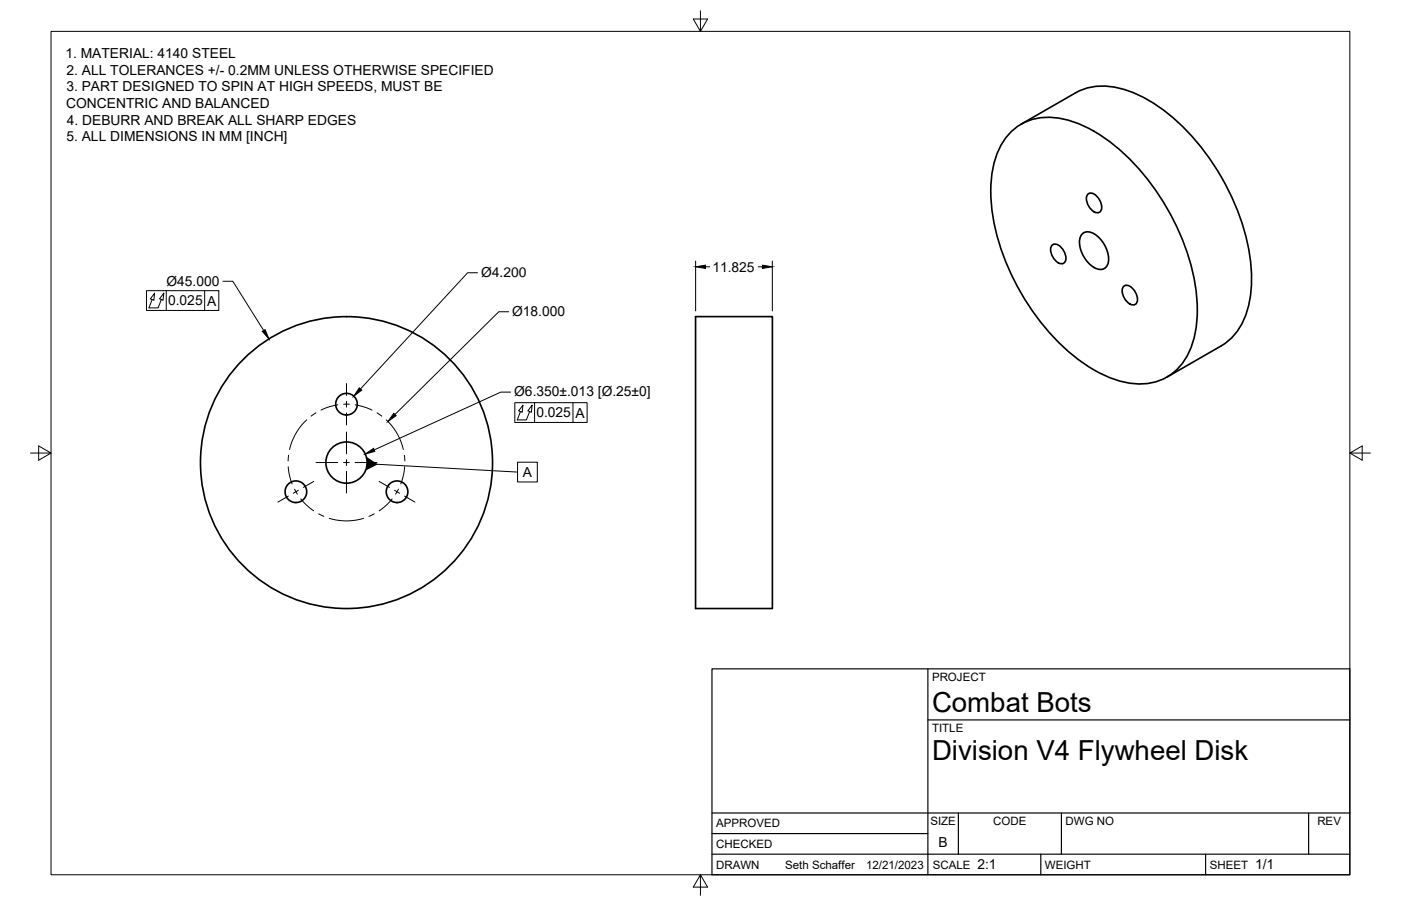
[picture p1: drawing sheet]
<svg xmlns="http://www.w3.org/2000/svg" width="432mm" height="279mm" viewBox="0 0 432 279" stroke-linecap="round" stroke-linejoin="round" font-family="sans-serif">
<!-- layer: Visible -->
<g fill="none" stroke="#000" stroke-width=".51">
<path d="M314.7 38.3l16.8-9.6a20.4 20.4 0 0 1 18.4 .1 58.7 58.7 0 0 1 25 23.2 64.3 64.3 0 0 1 10.8 36.4 22.4 22.4 0 0 1-7.8 17.3l-1.5 1M311.3 41a17.1 17.1 0 0 1 17.1-4.2 47 47 0 0 1 23.1 15.8 71.7 71.7 0 0 1 17.5 40.5 29 29 0 0 1-4.7 19.1 16.7 16.7 0 0 1-18.3 5.5 47 47 0 0 1-23.1-15.7 71.7 71.7 0 0 1-17.5-40.5 29 29 0 0 1 4.7-19.1zM335.4 59.8a2.18 2.18 0 0 1 2.8 .9 3.7 3.7 0 0 1 .8 4.6 2.18 2.18 0 0 1-2.8-.9 3.7 3.7 0 0 1-.8-4.6zM324.3 75.5a2.18 2.18 0 0 1 2.9 1 3.7 3.7 0 0 1 .8 4.6 2.18 2.18 0 0 1-2.9-.9 3.7 3.7 0 0 1-.8-4.7zM333.8 72a3.4 3.4 0 0 1 4.1 .6 9.2 9.2 0 0 1 3.5 8.9 2.62 2.62 0 0 1-4.2 1 9.2 9.2 0 0 1-4.2-9.5zM214.4 97.6h23.7v90.1h-23.7zM346.4 88.2a2.18 2.18 0 0 1 2.9 1 3.7 3.7 0 0 1 .8 4.6 2.18 2.18 0 0 1-2.9-.9 3.7 3.7 0 0 1-.8-4.7zM376.4 106.7l-16.8 9.6"/>
<circle cx="106.8" cy="124.6" r="3.3"/>
<circle cx="91.2" cy="151.6" r="3.3"/>
<circle cx="106.8" cy="142.7" r="45"/>
<circle cx="106.8" cy="142.7" r="6.4"/>
<circle cx="122.4" cy="151.6" r="3.3"/>
</g>
<!-- layer: Border -->
<path d="M15.7 9.7h400.3v260.1h-400.3zM215.9 3.3v6.4l-2.2-3.8h4.4l-2.2 3.8M15.7 139.7l-3.8 2.2v-4.4l3.8 2.2h-6.3M416 139.7l3.8 2.2v-4.4l-3.8 2.2h6.4M215.9 269.8l2.2 3.8h-4.4l2.2-3.8v6.3" fill="none" stroke="#000" stroke-width=".31"/>
<!-- layer: Titleblock -->
<path d="M219.4 206.3h196.6v63.5h-196.6zM286 206.3v63.5M286 222h130M219.4 257.1h66.6M219.4 250.7h196.6M295.4 250.7v12.7M327.1 250.7v12.7M403.3 250.7v12.7M219.4 263.4h196.6M320.8 263.4v6.4M371.6 263.4v6.4" fill="none" stroke="#000" stroke-width=".36"/>
<!-- layer: Smart Centers -->
<g fill="none" stroke="#000" stroke-width=".31">
<path d="M106.8 118.3v3.7M94.5 129.5a17.9 17.9 0 0 0-5.3 9.1M97.4 127.3l-1.5 1M104.1 124.8l-3.5 .9-1.7 .8M106.8 123.8v1.7M106.8 127.3v3.7M106.8 133.2v6.8M107.7 124.7h-1.8M109.5 124.8l2.3 .6 2.8 1.1M116.2 127.3l1.5 1M119 129.5a17.7 17.7 0 0 1 5.3 9.1M88.8 143.9l.5 3.1 .7 2.2"/>
<path d="M88.9 153l-3.2 1.8M88.9 140.4l-.1 1.8M90.8 150.8l.9 1.6M92 151.2l-1.6 .9M92.7 153.9l1.6 1.7 2.4 1.9M96.7 148.5l-3.2 1.8M97.4 142.6h6.7M98.2 158.5l1.6 .7M101.5 159.9a18 18 0 0 0 10.6 0M105.9 142.6h1.8M106.8 141.8v1.8M106.8 145.3v6.7"/>
<path d="M109.5 142.6h6.7M115.3 158.5l-1.6 .7M116.8 148.5l3.3 1.8M120.9 153.9l-1.6 1.7-2.4 1.9M121.6 151.2l1.5 .9M122.8 150.8l-.9 1.6M124.6 140.4l.2 1.8M124.7 153l3.2 1.8M124.7 143.9l-.5 3.1-.7 2.2"/>
</g>
<!-- layer: FD_Dimensions -->
<path d="M68.7 86.7h3.1l9.5 15.2M147.2 84.1h-3.1l-33 35.9M156.8 96.1h-3.1l-32 31.7M214.4 80.5v15.4M217.4 82.3h1.4M233.7 82.3h1.3M238 80.5v15.4M157.4 120.9h-3.1l-39 17.8" fill="none" stroke="#000" stroke-width=".31"/>
<path d="M214.4 82.3l3-.5v1zM235 81.8l3 .5-3 .5zM80.8 102.2l.9-.5 1.2 2.8zM110.7 119.6l.8 .7-2.5 1.9zM112.6 140l2.5-1.7 .4 .9zM121.4 127.5l.7 .7-2.5 1.8z" fill="#000" stroke="#000" stroke-width=".31"/>
<g fill="none" stroke="#000" stroke-width=".31">
<path d="M45.1 89.6h22.3v6.1h-22.3zM46.9 92.4l-1 2.6h2.8l1-2.6M47.6 90.4l-.2 2.2-1.1-.4zM50.5 90.4l-.3 2.2-1-.4zM51.2 89.6v6.1M63.1 89.6v6.1M158.7 124.2h22.3v6.1h-22.3zM160.4 126.9l-1 2.6h2.8l1-2.6M161.2 125l-.2 2.1-1.1-.4zM164 125l-.2 2.1-1.1-.4zM164.8 124.2v6.1M176.6 124.2v6.1"/>
<path d="M116.2 143.2l43.3 2.4M159.5 142.5h6.1v6.1h-6.1z"/>
</g>
<path d="M113.2 141.2l3 2-3.2 1.6z" fill="#000" stroke="#000" stroke-width=".31"/>
<g font-size="8.5">
<text x="287.3" y="219.5">Combat Bots</text>
<text x="287.3" y="234.5">Division V4 Flywheel Disk</text>
</g>
<g font-size="4.3">
<text x="20.2" y="17.9">1. MATERIAL: 4140 STEEL</text>
<text x="20.5" y="23.1">2. ALL TOLERANCES +/- 0.2MM UNLESS OTHERWISE SPECIFIED</text>
<text x="20.5" y="28.2">3. PART DESIGNED TO SPIN AT HIGH SPEEDS, MUST BE</text>
<text x="20.4" y="33.3">CONCENTRIC AND BALANCED</text>
<text x="20.6" y="38.5">4. DEBURR AND BREAK ALL SHARP EDGES</text>
<text x="20.5" y="43.6">5. ALL DIMENSIONS IN MM [INCH]</text>
<text x="219.6" y="83.8">11.825</text>
<text x="51.3" y="88.2">Ø45.000</text>
<text x="148.3" y="85.6">Ø4.200</text>
<text x="51.8" y="94.2">0.025</text>
<text x="63.8" y="94.2">A</text>
<text x="157.9" y="97.6">Ø18.000</text>
<text x="158.5" y="122">Ø6.350±.013 [Ø.25±0]</text>
<text x="165.3" y="128.7">0.025</text>
<text x="177.4" y="128.8">A</text>
<text x="161.1" y="147.1">A</text>
<text x="289.3" y="261.2">B</text>
<text x="301.2" y="268.1">2:1</text>
<text x="386.8" y="268.1">1/1</text>
</g>
<g font-size="3.5">
<text x="287.3" y="210.1">PROJECT</text>
<text x="287.3" y="225.8">TITLE</text>
<text x="220.7" y="255.2">APPROVED</text>
<text x="286.7" y="254.5">SIZE</text>
<text x="306.1" y="254.5">CODE</text>
<text x="328.4" y="254.5">DWG NO</text>
<text x="406" y="254.5">REV</text>
<text x="220.7" y="261.5">CHECKED</text>
<text x="220.7" y="267.9">DRAWN</text>
<text x="242" y="267.9">Seth Schaffer</text>
<text x="267" y="267.9">12/21/2023</text>
<text x="287.5" y="267.9">SCALE</text>
<text x="322.1" y="267.9">WEIGHT</text>
<text x="372.9" y="267.9">SHEET</text>
</g>
</svg>
